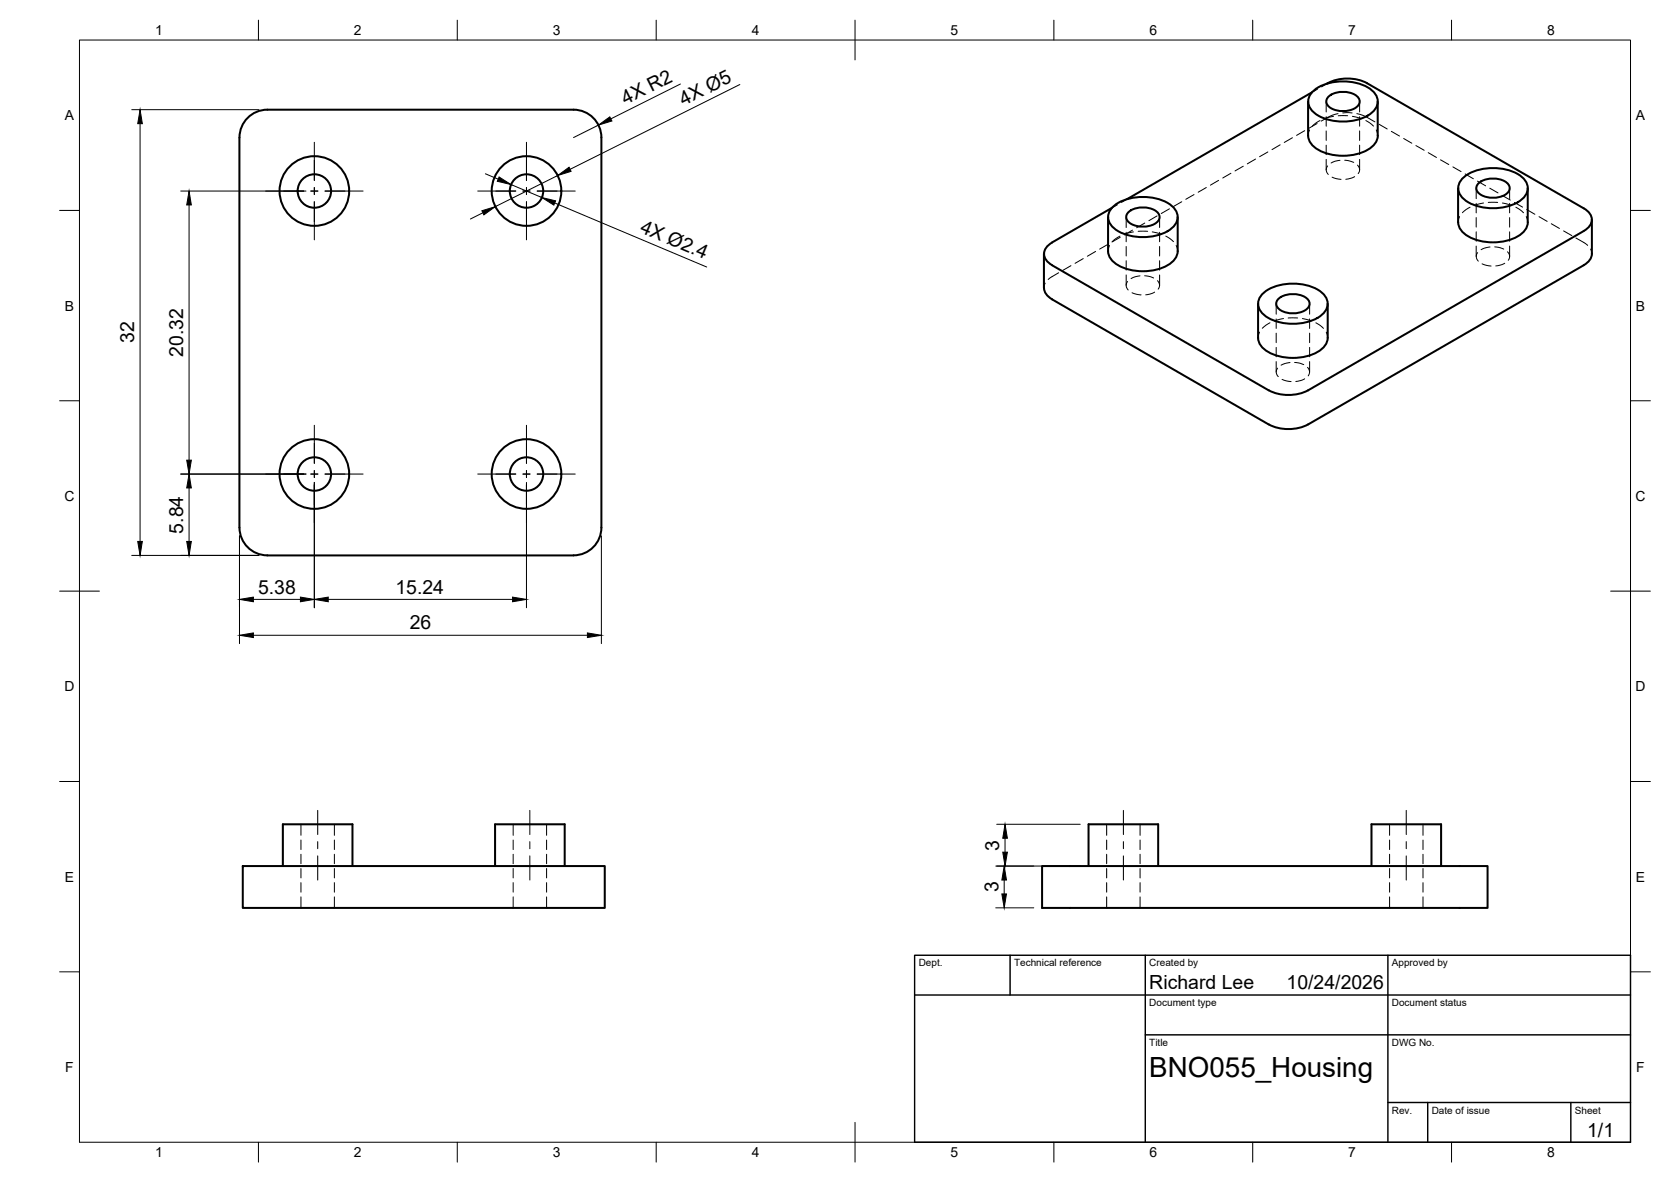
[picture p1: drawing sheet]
<svg xmlns="http://www.w3.org/2000/svg" width="420mm" height="297mm" viewBox="0 0 420 297" stroke-linecap="round" stroke-linejoin="round" font-family="sans-serif">
<!-- layer: Visible -->
<g fill="none" stroke="#000" stroke-width=".51">
<path d="M61.9 30a7 7 0 0 1 5.3-2.4h77a7 7 0 0 1 7 7v98a7 7 0 0 1-7 7h-77a7 7 0 0 1-7-7v-98a7 7 0 0 1 1.7-4.6zM328.9 25.5v8.6M328.9 34.1a5 5 0 0 0 4 4.2 13.2 13.2 0 0 0 12.1-1.5 3.7 3.7 0 0 0 1.4-2.7M329.9 23.2a12.1 12.1 0 0 1 10.8-2.4 7.2 7.2 0 0 1 5.6 3.9 4 4 0 0 1-2.4 4.4 13.3 13.3 0 0 1-13.3-.7 3.4 3.4 0 0 1-.7-5.2zM329.9 23.2l-46.5 26.9M333.7 21a10.8 10.8 0 0 1 10.1-.1l54.4 31.5a3 3 0 0 1 2.1 2.8 3 3 0 0 1-2.1 2.9M334.1 24.2a6.1 6.1 0 0 1 7.2 0 1.74 1.74 0 0 1-.6 3 5.9 5.9 0 0 1-7-.9 1.58 1.58 0 0 1 .4-2.1zM346.4 25.5v8.6M278.6 54.6v8.5a5 5 0 0 0 4 4.3 13.2 13.2 0 0 0 12.1-1.5 3.7 3.7 0 0 0 1.4-2.8v-8.5M279.5 52.3a12.1 12.1 0 0 1 10.9-2.5 7.2 7.2 0 0 1 5.6 4 4 4 0 0 1-2.4 4.3 13.3 13.3 0 0 1-13.3-.6 3.4 3.4 0 0 1-.8-5.2zM279.6 52.2l-15.1 8.7M283.8 53.3a6.1 6.1 0 0 1 7.1 0 1.74 1.74 0 0 1-.6 3 5.9 5.9 0 0 1-6.9-1 1.58 1.58 0 0 1 .4-2z"/>
<path d="M366.6 47.3v8.6M367.6 45a12.1 12.1 0 0 1 10.8-2.5 7.2 7.2 0 0 1 5.7 4 4 4 0 0 1-2.5 4.4 13.3 13.3 0 0 1-13.3-.7 3.4 3.4 0 0 1-.7-5.2zM371.8 46a6.1 6.1 0 0 1 7.2 0 1.74 1.74 0 0 1-.6 3 5.9 5.9 0 0 1-7-.9 1.58 1.58 0 0 1 .4-2.1zM384.1 47.3l.1 8.6a5 5 0 0 1-4 4.2 13.2 13.2 0 0 1-12.1-1.5 3.7 3.7 0 0 1-1.5-2.7M398.2 58.1l-69.3 40a10.9 10.9 0 0 1-9.9 0l-54.5-31.4M400.3 55.2v8.6a3.5 3.5 0 0 1-2.1 2.8l-69.3 40.1a11 11 0 0 1-9.9-.1l-54.5-31.4M262.5 63.8v8.6a3.5 3.5 0 0 0 2.1 2.8M264.6 60.9a2.96 2.96 0 0 0-1.5 4.6l1.5 1.1M316.3 76.3v8.6a5 5 0 0 0 4 4.2 13.2 13.2 0 0 0 12.1-1.5 3.7 3.7 0 0 0 1.4-2.7v-8.6M317.3 74.1a12.1 12.1 0 0 1 10.8-2.5 7.2 7.2 0 0 1 5.6 4 4 4 0 0 1-2.4 4.3 13.3 13.3 0 0 1-13.3-.6 3.4 3.4 0 0 1-.7-5.2zM321.5 75a6.1 6.1 0 0 1 7.2 0 1.74 1.74 0 0 1-.6 3 5.9 5.9 0 0 1-7-.9 1.58 1.58 0 0 1 .4-2.1zM61 217.6h91.1v10.6h-91.1z"/>
<path d="M71.1 217.6v-10.5h17.5v10.5M124.5 217.6v-10.5h17.5v10.5M262 217.6h112v10.6h-112zM273.7 217.6v-10.5h17.5v10.5M344.8 217.6v-10.5h17.6v10.5"/>
<circle cx="79" cy="48" r="8.8"/>
<circle cx="79" cy="48" r="4.2"/>
<circle cx="132.4" cy="48" r="8.8"/>
<circle cx="132.4" cy="48" r="4.2"/>
<circle cx="79" cy="119.1" r="8.8"/>
<circle cx="79" cy="119.1" r="4.2"/>
<circle cx="132.4" cy="119.1" r="8.8"/>
<circle cx="132.4" cy="119.1" r="4.2"/>
</g>
<!-- layer: Hidden -->
<g fill="none" stroke="#000" stroke-width=".25">
<path d="M315.7 40l-2.1 1.2M318.8 38.2l-2.1 1.2M321.9 36.4l-2.1 1.2M325 34.6l-2.1 1.2M328.1 32.8l-2.1 1.2M329.3 32.6l-.4 1.5M331.2 31l-2.1 1.2M331.3 22.4l-1.4 .8M331.9 30.3l-1.9 1.4M333.5 25.5v2.6M333.5 29.3v2.4M333.5 32.9v2.4"/>
<path d="M333.5 36.5v2.4M333.7 21l-1.4 .8M335.3 29.2l-2.3 .6M336.4 28.6l-2 .6-2.2 1.2M336.5 29.1h2.4M337.6 28.4h2.4M340 29.2l2.3 .6M341.2 28.6l2 .6 2.5 1.4M341.9 25.5v2.6M341.9 29.3v2.4M341.9 32.9v2.4M341.9 36.5v2.4"/>
<path d="M343.4 30.3l2 1.4M346.1 32.6l.3 1.5M346.8 31.2l2 1.2M349.8 33l2.1 1.2M352.9 34.8l2.1 1.2M356 36.6l2.1 1.2M359.1 38.4l2.1 1.2M281 51.5l-1.4 .7M281.6 59.3l-1.9 1.4M281.7 59.6l-2.1 1.2M283.2 54.6v2.6M283.2 58.4v2.4"/>
<path d="M283.4 50.1l-1.4 .8M284.8 57.8l-2.1 1.2M285 58.3l-2.3 .6M286.2 58.1h2.4M287.8 56.1l-2 1.1M289.7 58.3l2.3 .6M290.9 54.3l-2 1.2M291.6 54.6v2.6M291.6 58.4v2.4M293.1 59.3l2 1.4M294 52.5l-2 1.2M297.1 50.7l-2 1.2"/>
<path d="M300.2 48.9l-2 1.2M303.3 47.1l-2 1.2M306.4 45.3l-2 1.2M309.5 43.5l-2.1 1.2M312.6 41.8l-2.1 1.2M333.5 40.1v2.6M333.8 41.7a1.51 1.51 0 0 0 .2 2.1M334.9 44.5l2.3 .6M336.9 40.3l-1.3 .2-.9 .5M338.1 40.3l2.3 .5M340.6 44.4l-2.2 .6M341.3 41.5l.5 .9v.7l-.3 .5"/>
<path d="M341.9 40.1v2.6M362.2 40.2l2.1 1.1M365.3 41.9l2.1 1.2M367 54.4l-.4 1.5M368.4 43.7l2.1 1.2M369.6 52.1l-1.9 1.4M371.2 47.3v2.6M371.2 51.1v2.4M371.2 54.7v2.4M371.2 58.3v2.3M371.5 45.5l2 1.2M373 51l-2.3 .6"/>
<path d="M374.2 50.9h2.4M374.6 47.3l2.1 1.2M377.7 49.1l2.1 1.2M377.8 51l2.3 .6M379.6 47.3v2.6M379.6 51.1v2.4M379.6 54.7v2.4M379.6 58.3v2.3M380.8 50.9l2 1.2M381.1 52.1l2 1.4M383.8 54.4l.3 1.5M383.9 52.6l2 1.3"/>
<path d="M387 54.4l2 1.2M390.1 56.2l2 1.2M393.1 58l2.1 1.2M396.2 59.8l3 1.9M262.8 71.2l-.3 1.2M266.2 68.5l-2.7 1.7M269.3 66.8l-2.1 1.2M272.4 65l-2.1 1.2M275.5 63.2l-2.1 1.2M278.6 61.4l-2.1 1.2M279 61.7l-.4 1.4M283.2 61.9v2.4"/>
<path d="M283.2 65.5v2.4M283.2 69.1v2.6M283.5 70.7a1.54 1.54 0 0 0 .2 2.2M284.6 73.6l2.3 .5M286.6 69.3l-1.3 .3-.9 .4M287.8 69.3l2.3 .6M290.3 73.4l-.7 .4-1.5 .3M291 70.5l.4 .6 .2 .7-.4 .9M291.6 61.9v2.4M291.6 65.5v2.4M291.6 69.1v2.6M295.7 61.7l.4 1.4"/>
<path d="M320.9 76.3v2.7M323.9 79.9h2.4M329.3 76.3v2.7M371.2 61.8v2.7M371.5 63.5a1.57 1.57 0 0 0 .2 2.1M372.7 66.3l2.2 .6M374.6 62.1l-1.2 .2-1 .4M375.8 62l2.3 .6M378.4 66.2l-.7 .3-1.6 .3M379.1 63.3l.5 .9-.1 .6-.3 .6M379.6 61.8v2.7M399.9 62.6l.4 1.2"/>
<path d="M316.7 83.5l-.4 1.4M319.3 81.1l-1.9 1.4M320.9 80.1v2.4M320.9 83.7v2.4M320.9 87.3v2.4M320.9 90.9v2.6M321.2 92.5a1.49 1.49 0 0 0 .2 2.1M322.4 95.3l2.2 .6M322.7 80.1l-2.3 .6M324.4 91.1l-2.3 .7M325.5 91.1l2.3 .5M327.5 80.1l2.3 .6"/>
<path d="M328 95.2l-.6 .3-1.6 .4M328.8 92.3l.3 .6 .2 .6-.4 1M329.3 80.1v2.4M329.3 83.7v2.4M329.3 87.3v2.4M329.3 90.9v2.6M330.9 81.1l1.9 1.4M333.5 83.5l.3 1.4M75.7 207.1v2.8M75.7 211.1v2.4M75.7 214.7v2.4M75.7 218.3v2.3"/>
<path d="M84.1 207.1v2.8M84.1 211.1v2.4M84.1 214.7v2.4M84.1 218.3v2.3M129 207.1v2.8M129 211.1v2.4M129 214.7v2.4M129 218.3v2.3M137.4 207.1v2.8M137.4 211.1v2.4M137.4 214.7v2.4M137.4 218.3v2.3"/>
<path d="M278.3 207.1v2.8M278.3 211.1v2.4M278.3 214.7v2.4M278.3 218.3v2.3M286.7 207.1v2.8M286.7 211.1v2.4M286.7 214.7v2.4M286.7 218.3v2.3M349.4 207.1v2.8M349.4 211.1v2.4M349.4 214.7v2.4M349.4 218.3v2.3"/>
<path d="M357.8 207.1v2.8M357.8 211.1v2.4M357.8 214.7v2.4M357.8 218.3v2.3M75.7 221.8v2.4M75.7 225.4v2.8M84.1 221.8v2.4M84.1 225.4v2.8M129 221.8v2.4M129 225.4v2.8M137.4 221.8v2.4M137.4 225.4v2.8"/>
<path d="M278.3 221.8v2.4M278.3 225.4v2.8M286.7 221.8v2.4M286.7 225.4v2.8M349.4 221.8v2.4M349.4 225.4v2.8M357.8 221.8v2.4M357.8 225.4v2.8"/>
</g>
<!-- layer: BORDER -->
<g fill="none" stroke="#000" stroke-width=".25">
<path d="M20 10.1h390v276.9h-390zM65 5.1v5M115 5.1v5M165 5.1v5M215 5.1v10M265 5.1v5M315 5.1v5M365 5.1v5M15 52.9h5M410 52.9h5M15 100.7h5M410 100.7h5"/>
<path d="M15 148.6h10M405 148.6h10M15 196.4h5M410 196.4h5M15 244.2h5M410 244.2h5M65 287v5M115 287v5M165 287v5M215 282.1v9.9M265 287v5M315 287v5"/>
<path d="M365 287v5"/>
</g>
<!-- layer: TITLEBLOCK -->
<path d="M230 240.1h180v46.9h-180zM230 250h180M254 240.1v9.9M288 240.1v46.9M349 240.1v46.9M288 260.1h122M349 277.1h61M359 277.1v9.9M395 277.1v9.9" fill="none" stroke="#000" stroke-width=".36"/>
<!-- layer: Smart Centers -->
<g fill="none" stroke="#000" stroke-width=".25">
<path d="M79 35.8v9.5M132.4 35.8v9.5M66.8 48h9.6M78.1 48h1.8M79 47.1v1.8M79 50.7v9.6M81.7 48h9.6M120.1 48h9.6M131.5 48h1.8M132.4 47.1v1.8M132.4 50.7v9.6M135.1 48h9.5"/>
<path d="M66.8 119.1h9.6M78.1 119.1h1.8M79 106.9v9.5M79 118.2v1.8M81.7 119.1h9.6M120.1 119.1h9.6M131.5 119.1h1.8M132.4 106.9v9.5M132.4 118.2v1.8M135.1 119.1h9.5M79 121.8v9.6M132.4 121.8v9.6"/>
<path d="M79.9 203.7v6M79.9 211.5v1.8M79.9 215.1v6.1M133.2 203.7v6M133.2 211.5v1.8M133.2 215.1v6.1M282.5 203.7v6M282.5 211.5v1.8M282.5 215.1v6.1M353.6 203.7v6M353.6 211.5v1.8M353.6 215.1v6.1"/>
</g>
<!-- layer: FD_Dimensions -->
<g fill="none" stroke="#000" stroke-width=".25">
<path d="M33.1 27.6h32M35.2 31.1v105M150.5 31.4l-6.3 3.2M171.1 21.1l-17.5 8.8M186 21.2l-42.7 21.4M45.4 48h31.5M47.5 51.5v64.1M121.4 53.5l-3.1 1.5M122 43.7l3.3 1.3M128.5 46.4l7.7 3.2M139.5 51l38.2 16.1M140.2 44.1l-15.7 7.8"/>
<path d="M45.4 119.1h31.5M33.1 139.6h32M47.5 122.6v13.5M60.2 134.7v27M79 121.2v31.5M132.4 121.2v31.5M151.2 134.7v27M63.7 159.6h84M63.7 150.6h11.8M82.5 150.6h46.4M250.4 217.6h21.2M250.6 207.1h21"/>
<path d="M252.7 210.7v3.5M250.4 228.1h9.5M252.5 221.2v3.4"/>
</g>
<g fill="#000" stroke="#000" stroke-width=".25">
<path d="M35.2 27.6l.6 3.5h-1.2zM150.5 31.4l2.8-2 .6 1zM47.5 48l.6 3.5h-1.2zM121.2 53l3.3-1.1-2.8 2.1zM125.5 44.5l3 1.9-3.4-.8zM136.2 49.6l3.5 .9-.4 1zM140.2 44.1l2.9-2.1 .5 1.1zM46.9 115.6h1.2l-.6 3.5zM34.6 136.1h1.2l-.6 3.5zM47.5 119.1l.6 3.5h-1.2zM46.9 136.1h1.2l-.6 3.5zM60.2 159.6l3.5-.5v1.1z"/>
<path d="M60.2 150.6l3.5-.5v1.1zM75.5 150.1l3.5 .5-3.5 .6zM79 150.6l3.5-.5v1.1zM128.9 150.1l3.5 .5-3.5 .6zM147.7 159.1l3.5 .5-3.5 .6zM252.1 214.2h1.2l-.6 3.4zM252.7 207.1l.6 3.6h-1.2zM252.5 217.6l.6 3.6h-1.2zM251.9 224.6h1.2l-.6 3.5z"/>
</g>
<text font-size="7" x="289" y="270.6">BNO055_Housing</text>
<g font-size="4.9">
<text x="157.3" y="26.5" transform="rotate(-27 157.3 26.5)">4X R2</text>
<text x="171.9" y="26.6" transform="rotate(-26 171.9 26.6)">4X Ø5</text>
<text x="160.7" y="58.3" transform="rotate(23 160.7 58.3)">4X Ø2.4</text>
<text x="33.8" y="86.3" transform="rotate(-90 33.8 86.3)">32</text>
<text x="46.1" y="89.6" transform="rotate(-90 46.1 89.6)">20.32</text>
<text x="46.1" y="134.1" transform="rotate(-90 46.1 134.1)">5.84</text>
<text x="64.9" y="149.2">5.38</text>
<text x="99.4" y="149.2">15.24</text>
<text x="103" y="158.2">26</text>
<text x="251.2" y="213.7" transform="rotate(-90 251.2 213.7)">3</text>
<text x="251" y="224.2" transform="rotate(-90 251 224.2)">3</text>
<text x="289" y="248.5">Richard Lee</text>
<text x="323.5" y="248.5">10/24/2026</text>
<text x="399.1" y="285.7">1/1</text>
</g>
<g font-size="3.5">
<text x="39" y="8.8">1</text>
<text x="89" y="8.8">2</text>
<text x="139" y="8.8">3</text>
<text x="189" y="8.8">4</text>
<text x="239" y="8.8">5</text>
<text x="289" y="8.8">6</text>
<text x="339" y="8.8">7</text>
<text x="389" y="8.8">8</text>
<text x="16.3" y="30.2">A</text>
<text x="411.3" y="30.2">A</text>
<text x="16.3" y="78">B</text>
<text x="411.3" y="78">B</text>
<text x="16.2" y="125.9">C</text>
<text x="411.2" y="125.9">C</text>
<text x="16.2" y="173.7">D</text>
<text x="411.2" y="173.7">D</text>
<text x="16.3" y="221.6">E</text>
<text x="411.3" y="221.6">E</text>
<text x="16.4" y="269.4">F</text>
<text x="411.4" y="269.4">F</text>
<text x="39" y="290.8">1</text>
<text x="89" y="290.8">2</text>
<text x="139" y="290.8">3</text>
<text x="189" y="290.8">4</text>
<text x="239" y="290.8">5</text>
<text x="289" y="290.8">6</text>
<text x="339" y="290.8">7</text>
<text x="389" y="290.8">8</text>
</g>
<g font-size="2.5">
<text x="231" y="242.9">Dept.</text>
<text x="255" y="242.9">Technical reference</text>
<text x="289" y="242.9">Created by</text>
<text x="350" y="242.9">Approved by</text>
<text x="289" y="252.8">Document type</text>
<text x="350" y="252.8">Document status</text>
<text x="289" y="262.9">Title</text>
<text x="350" y="262.9">DWG No.</text>
<text x="350" y="279.9">Rev.</text>
<text x="360" y="279.9">Date of issue</text>
<text x="396" y="279.9">Sheet</text>
</g>
</svg>
